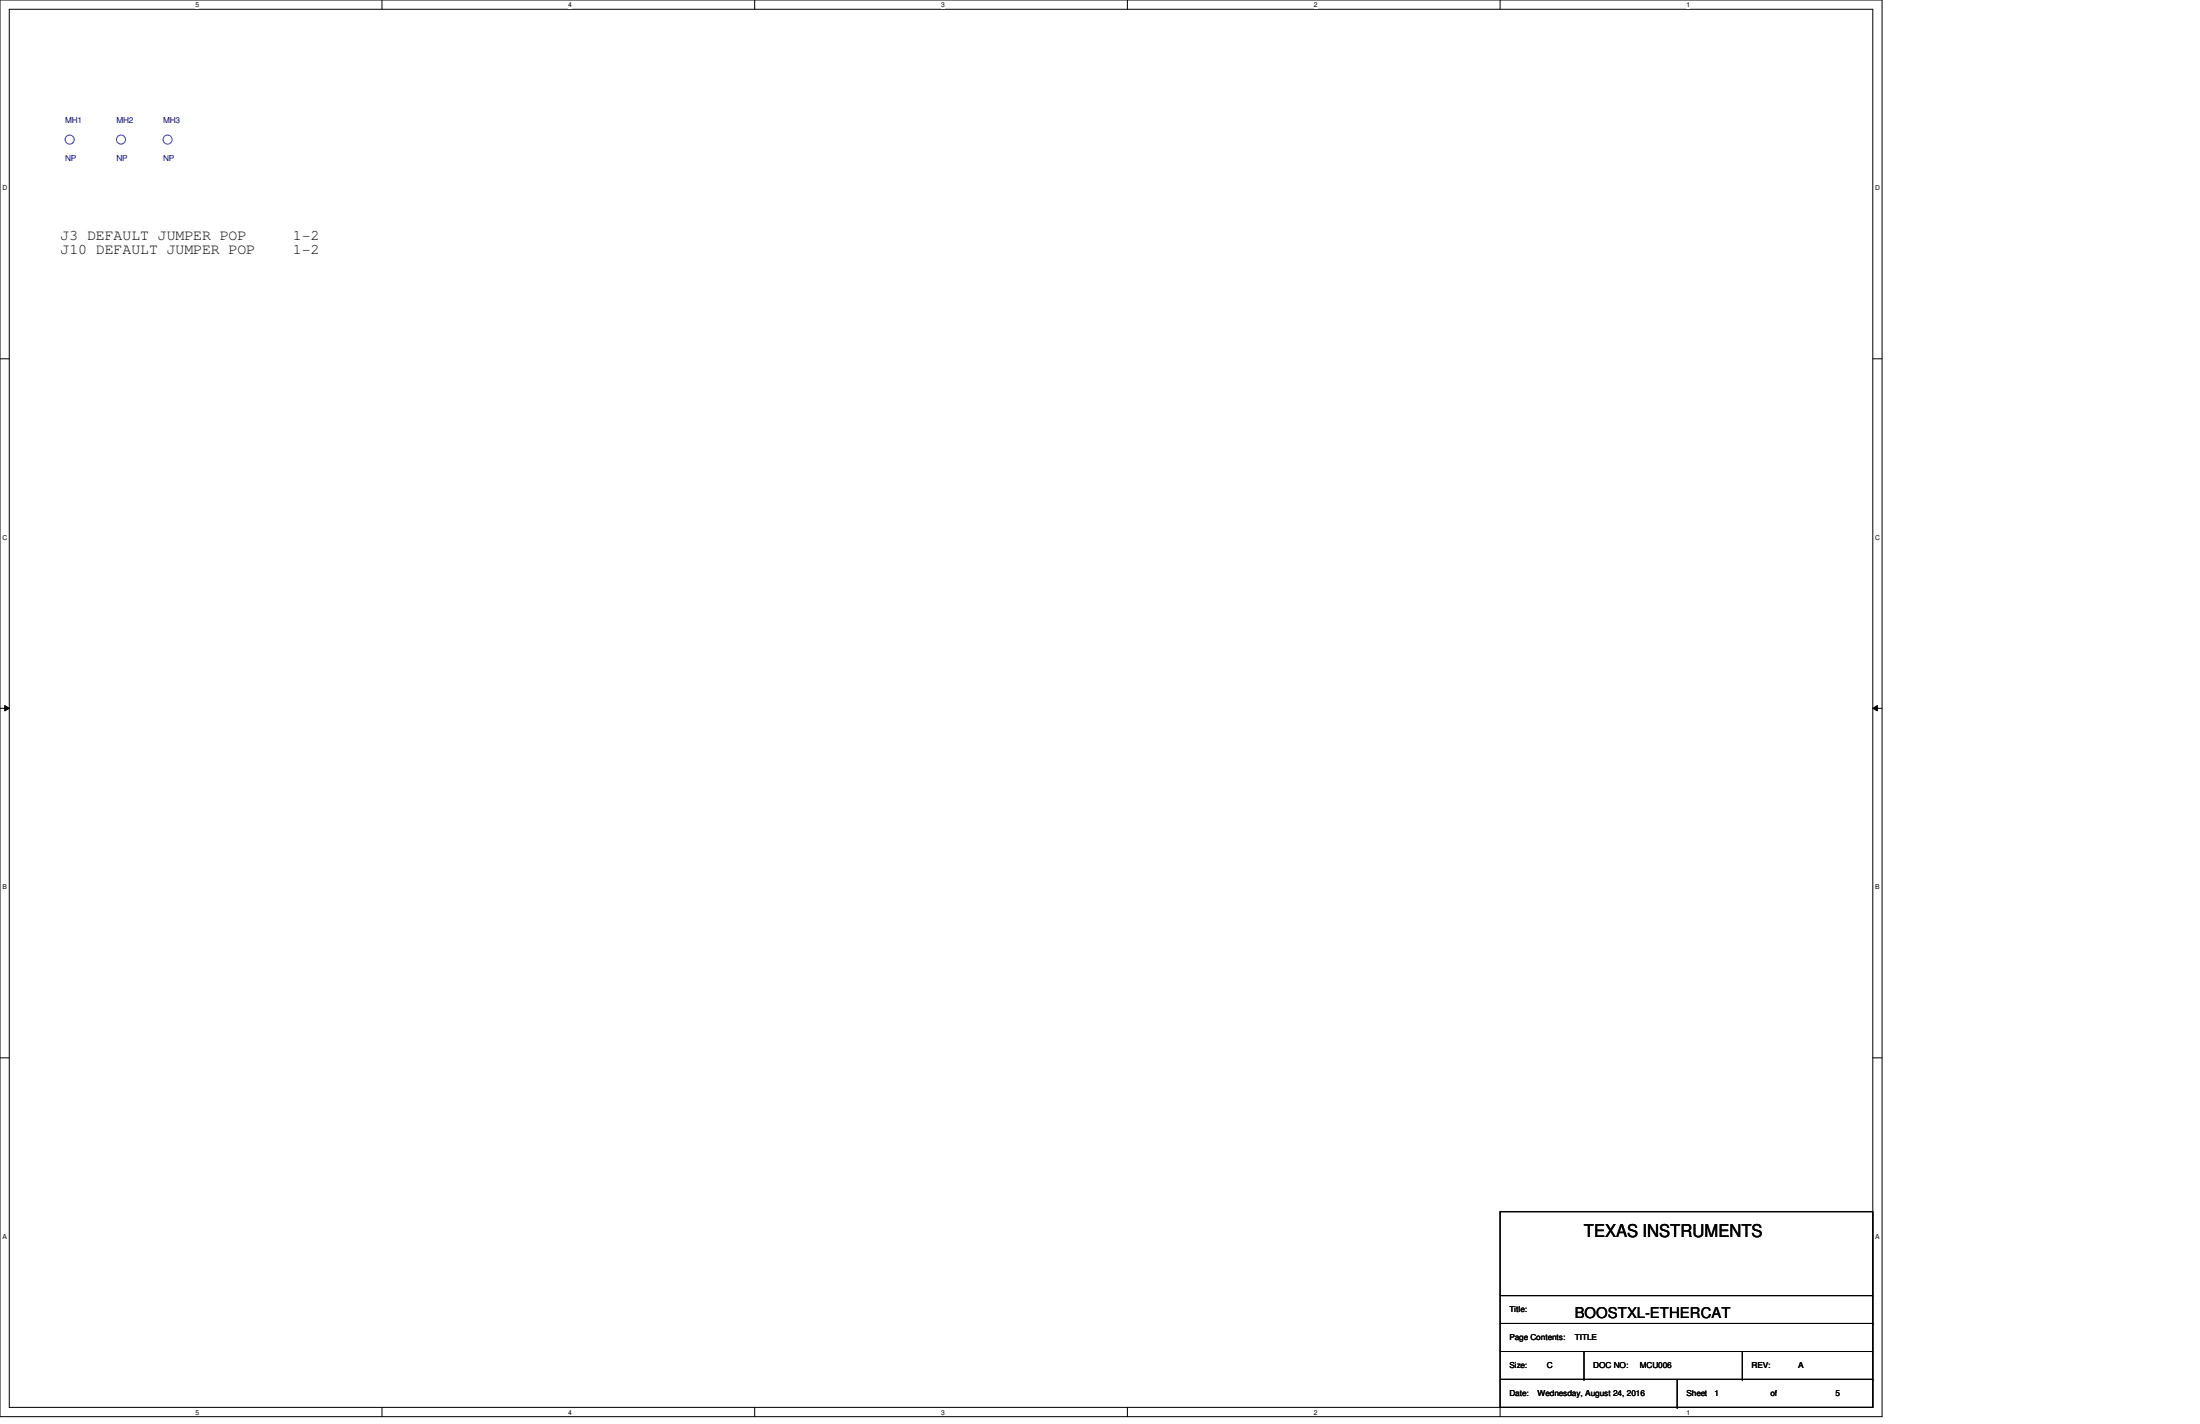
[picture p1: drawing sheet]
<svg xmlns="http://www.w3.org/2000/svg" width="432mm" height="279mm" viewBox="0 0 432 279" stroke-linecap="round" stroke-linejoin="round" font-family="sans-serif">
<path d="M0 0h369.4v278h-369.4zM1.8 1.8h365.8v274.3h-365.8z" fill="none" stroke="#000" stroke-width=".2"/>
<g fill="#fff">
<path d="M38.4 .2h.7v1.5h-.7z"/>
<path d="M38.4 276.4h.7v1.4h-.7z"/>
</g>
<path d="M75 0v1.8M75 276.1v1.9" fill="none" stroke="#000" stroke-width=".2"/>
<g fill="#fff">
<path d="M111.5 .2h.8v1.5h-.8z"/>
<path d="M111.5 276.4h.8v1.4h-.8z"/>
</g>
<path d="M148.1 0v1.8M148.1 276.1v1.9" fill="none" stroke="#000" stroke-width=".2"/>
<g fill="#fff">
<path d="M184.7 .2h.7v1.5h-.7z"/>
<path d="M184.7 276.4h.7v1.4h-.7z"/>
</g>
<path d="M221.3 0v1.8M221.3 276.1v1.9" fill="none" stroke="#000" stroke-width=".2"/>
<g fill="#fff">
<path d="M257.9 .2h.7v1.5h-.7z"/>
<path d="M257.9 276.4h.7v1.4h-.7z"/>
</g>
<path d="M294.4 0v1.8M294.4 276.1v1.9" fill="none" stroke="#000" stroke-width=".2"/>
<g fill="#fff">
<path d="M331 .2h.7v1.5h-.7z"/>
<path d="M331 276.4h.7v1.4h-.7z"/>
<path d="M.5 36.1h.9v1.5h-.9z"/>
<path d="M368 36.1h1v1.5h-1z"/>
<path d="M.5 104.7h.9v1.5h-.9z"/>
<path d="M368 104.7h1v1.5h-1z"/>
</g>
<path d="M0 70.4h1.8M367.6 70.4h1.8" fill="none" stroke="#000" stroke-width=".2"/>
<g fill="#fff">
<path d="M.5 173.3h.8v1.5h-.8z"/>
<path d="M368 173.3h.9v1.5h-.9z"/>
</g>
<path d="M0 139h1.8M.9 138.4l.9 .6-.9 .5zM367.6 139l.9-.6v1.1zM367.6 139h1.8" fill="none" stroke="#000" stroke-width=".2"/>
<path d="M.9 138.4l.9 .6-.9 .5zM367.6 139l.9-.6v1.1z" fill="#000"/>
<g fill="#fff">
<path d="M.5 241.9h.8v1.4h-.8z"/>
<path d="M368 241.9h.9v1.4h-.9z"/>
</g>
<g fill="none" stroke="#000" stroke-width=".2">
<path d="M0 207.6h1.8M367.6 207.6h1.8M294.4 237.7h73.2v38.4h-73.2zM294.4 259.7h73.2M294.4 254.2h73.2M367.6 259.7h.1M367.6 254.2h.1M294.4 270.6h73.2M294.4 265.2h73.2M310.9 270.6h.1M310.9 265.2v5.4M329.2 276.1h.1"/>
<path d="M329.2 270.6v5.5M342 270.6h.1M342 265.2v5.4M367.6 270.6h.1M367.6 265.2h.1"/>
</g>
<g fill="none" stroke="#00f" stroke-width=".2">
<circle cx="13.7" cy="27.4" r=".89"/>
<circle cx="23.7" cy="27.4" r=".89"/>
<circle cx="32.9" cy="27.4" r=".89"/>
</g>
<text font-size="3.5" x="310.9" y="242.7">TEXAS INSTRUMENTS</text>
<g font-size="2.9">
<text x="11.9" y="47.1">J3 DEFAULT JUMPER POP</text>
<text x="57.5" y="47.1">1-2</text>
<text x="11.9" y="49.9">J10 DEFAULT JUMPER POP</text>
<text x="57.5" y="49.9">1-2</text>
<text x="309.1" y="258.7">BOOSTXL-ETHERCAT</text>
</g>
<g font-size="1.6" fill="#000080">
<text x="12.8" y="24.1">MH1</text>
<text x="22.9" y="24.1">MH2</text>
<text x="32" y="24.1">MH3</text>
<text x="12.8" y="31.6">NP</text>
<text x="22.9" y="31.6">NP</text>
<text x="32" y="31.6">NP</text>
</g>
<g font-size="1.6">
<text x="296.2" y="257.5">Title:</text>
<text x="296.2" y="262.9">Page Contents:</text>
<text x="309.1" y="262.9">TITLE</text>
<text x="296.2" y="268.4">Size:</text>
<text x="303.6" y="268.4">C</text>
<text x="312.7" y="268.4">DOC NO:</text>
<text x="321.9" y="268.4">MCU006</text>
<text x="343.8" y="268.4">REV:</text>
<text x="352.9" y="268.4">A</text>
<text x="296.2" y="273.9">Date:</text>
<text x="301.8" y="273.9">Wednesday, August 24, 2016</text>
<text x="331" y="273.9">Sheet</text>
<text x="336.5" y="273.9">1</text>
<text x="347.5" y="273.9">of</text>
<text x="360.3" y="273.9">5</text>
</g>
<g font-size="1.3">
<text x="38.4" y="1.4">5</text>
<text x="111.5" y="1.4">4</text>
<text x="184.7" y="1.4">3</text>
<text x="257.9" y="1.4">2</text>
<text x="331" y="1.4">1</text>
<text x=".5" y="37.3">D</text>
<text x="368" y="37.3">D</text>
<text x=".5" y="105.9">C</text>
<text x="368" y="105.9">C</text>
<text x=".5" y="174.5">B</text>
<text x="368" y="174.5">B</text>
<text x=".5" y="243">A</text>
<text x="368" y="243">A</text>
<text x="38.4" y="277.5">5</text>
<text x="111.5" y="277.5">4</text>
<text x="184.7" y="277.5">3</text>
<text x="257.9" y="277.5">2</text>
<text x="331" y="277.5">1</text>
</g>
</svg>
